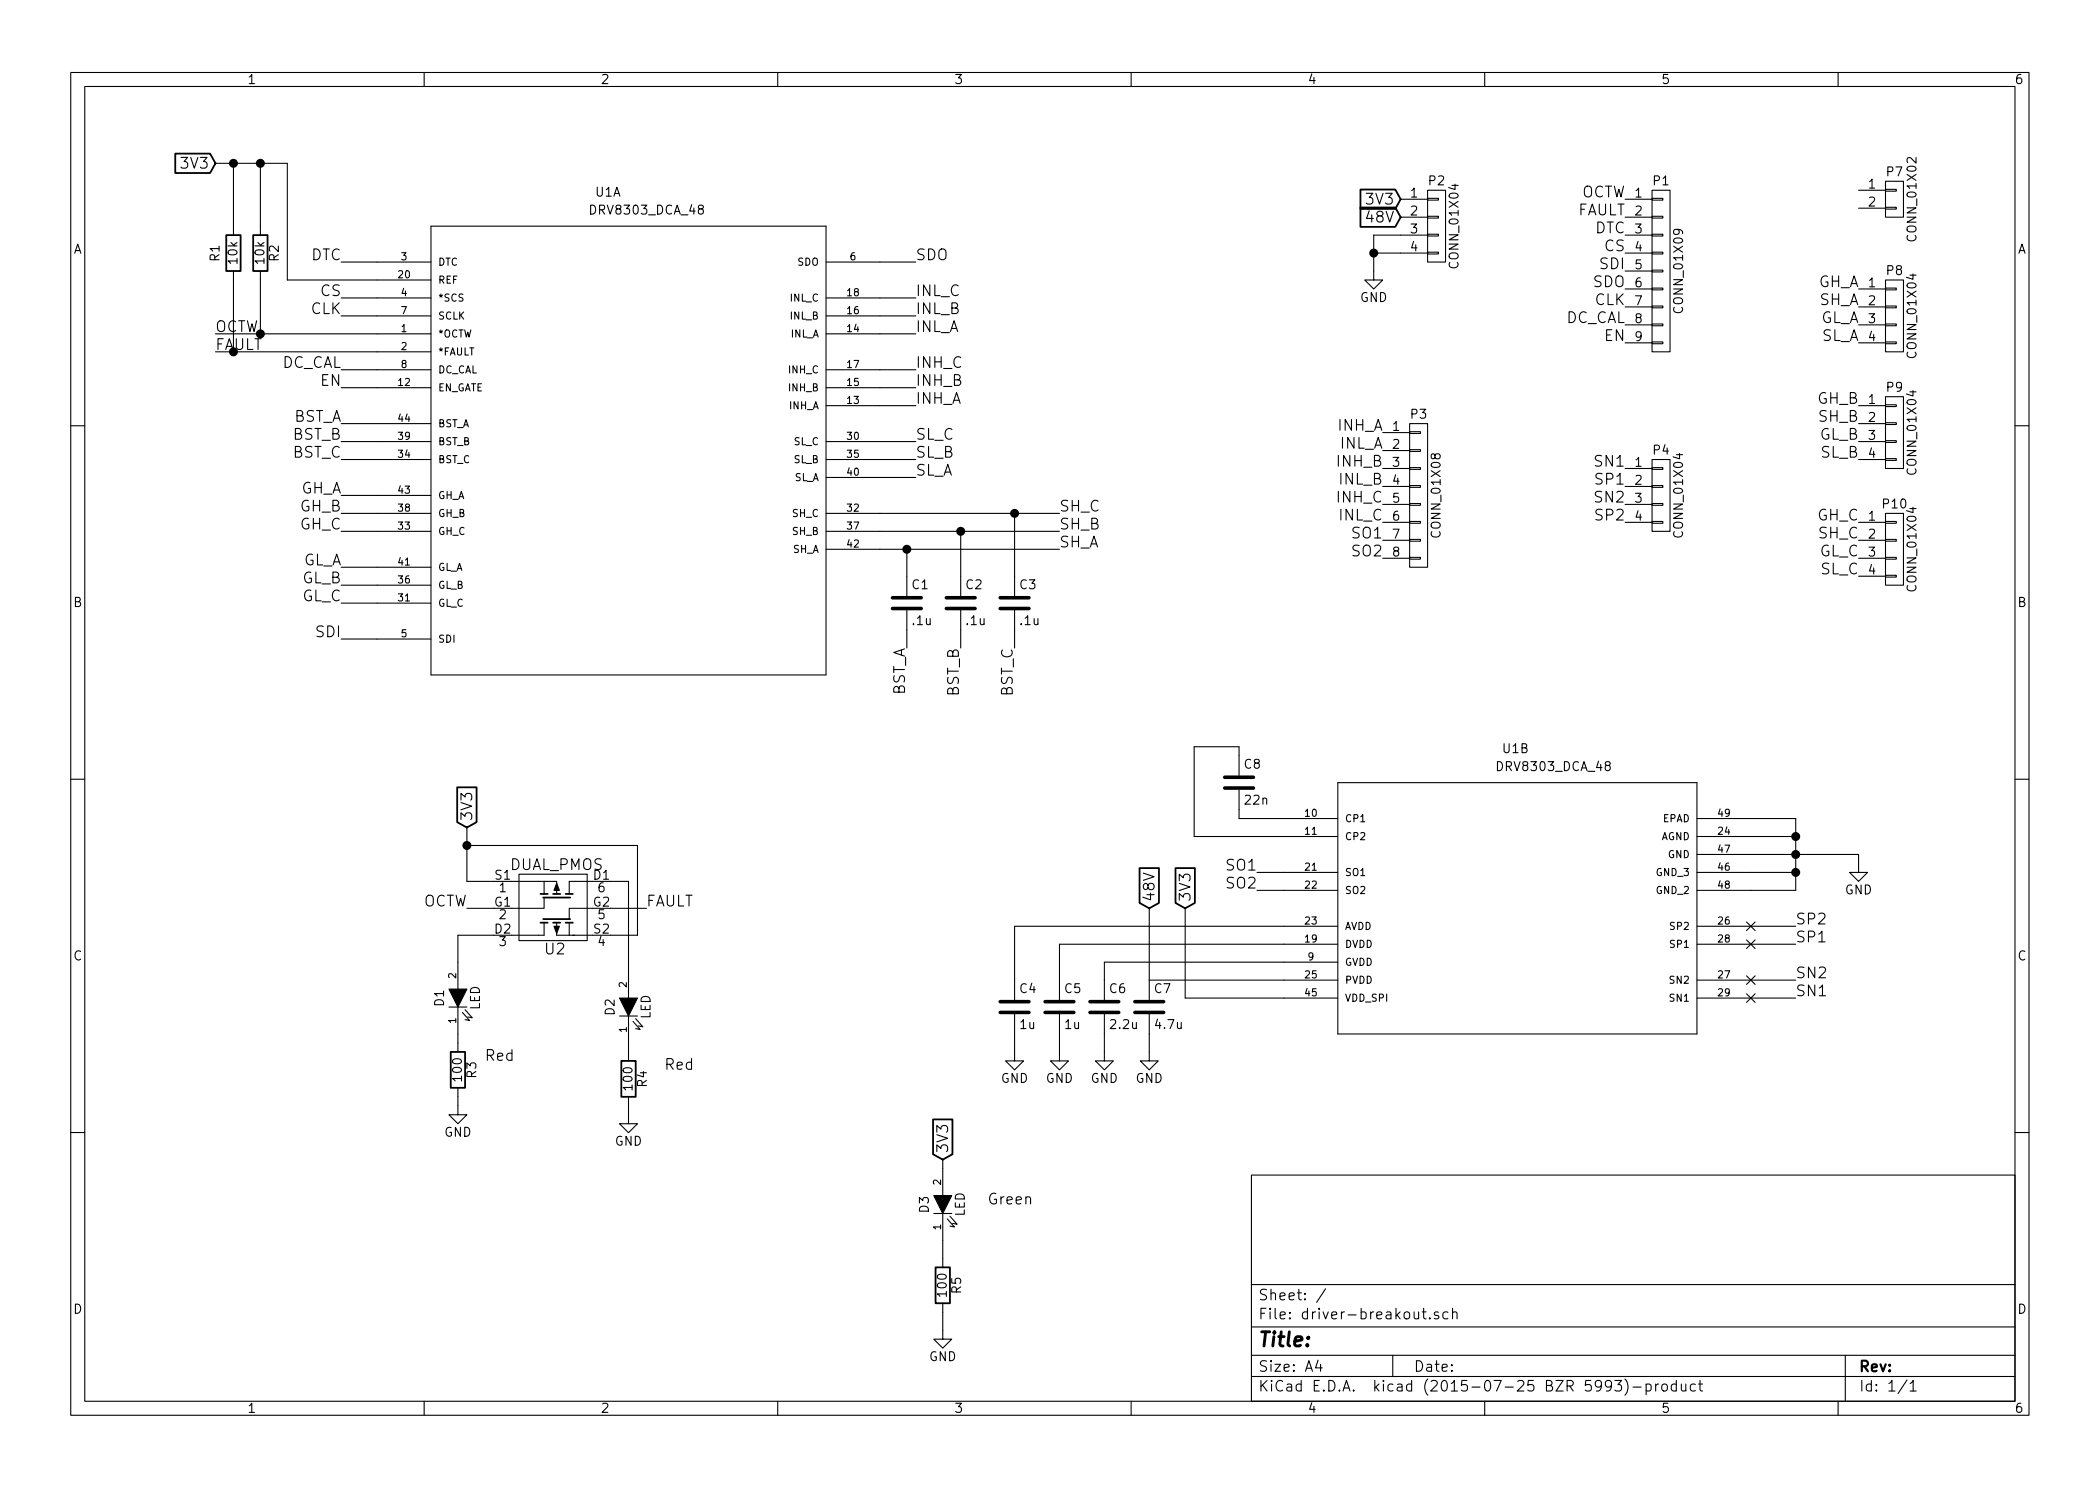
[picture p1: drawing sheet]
EESchema Schematic File Version 2
LIBS:dual-pmos
LIBS:power
LIBS:device
LIBS:transistors
LIBS:conn
LIBS:linear
LIBS:regul
LIBS:74xx
LIBS:cmos4000
LIBS:adc-dac
LIBS:memory
LIBS:xilinx
LIBS:microcontrollers
LIBS:dsp
LIBS:microchip
LIBS:analog_switches
LIBS:motorola
LIBS:texas
LIBS:intel
LIBS:audio
LIBS:interface
LIBS:digital-audio
LIBS:philips
LIBS:display
LIBS:cypress
LIBS:siliconi
LIBS:opto
LIBS:atmel
LIBS:contrib
LIBS:valves
LIBS:drv8303
LIBS:driver-breakout-cache
EELAYER 25 0
EELAYER END
$Descr A4 11693 8268
encoding utf-8
Sheet 1 1
Title ""
Date ""
Rev ""
Comp ""
Comment1 ""
Comment2 ""
Comment3 ""
Comment4 ""
$EndDescr
$Comp
L DRV8303_DCA_48 U1
U 1 1
P 2100 1450
F 0 "U1" H 3314 1809 50  0000 L BNN
F 1 "DRV8303_DCA_48" H 3277 1709 50  0000 L BNN
F 2 "drv8303:drv8303-DCA48_4P42X3P48" H 2130 1600 20  0001 C CNN
F 3 "" H 2100 1450 60  0000 C CNN
	1    2100 1450
	1    0    0    -1  
$EndComp
$Comp
L R R1
U 1 1
P 1300 1400
F 0 "R1" V 1200 1400 50  0000 C CNN
F 1 "10k" V 1300 1400 50  0000 C CNN
F 2 "Resistors_SMD:R_0805" V 1230 1400 30  0001 C CNN
F 3 "" H 1300 1400 30  0000 C CNN
	1    1300 1400
	1    0    0    -1  
$EndComp
$Comp
L R R2
U 1 1
P 1450 1400
F 0 "R2" V 1530 1400 50  0000 C CNN
F 1 "10k" V 1450 1400 50  0000 C CNN
F 2 "Resistors_SMD:R_0805" V 1380 1400 30  0001 C CNN
F 3 "" H 1450 1400 30  0000 C CNN
	1    1450 1400
	1    0    0    -1  
$EndComp
Text GLabel 1200 900  0    60   Input ~ 0
3V3
Text Label 1900 2450 2    60   ~ 0
BST_B
Text Label 1900 2550 2    60   ~ 0
BST_C
$Comp
L C C1
U 1 1
P 5050 3350
F 0 "C1" H 5075 3450 50  0000 L CNN
F 1 ".1u" H 5075 3250 50  0000 L CNN
F 2 "Capacitors_SMD:C_0603" H 5088 3200 30  0001 C CNN
F 3 "" H 5050 3350 60  0000 C CNN
	1    5050 3350
	1    0    0    -1  
$EndComp
$Comp
L C C2
U 1 1
P 5350 3350
F 0 "C2" H 5375 3450 50  0000 L CNN
F 1 ".1u" H 5375 3250 50  0000 L CNN
F 2 "Capacitors_SMD:C_0603" H 5388 3200 30  0001 C CNN
F 3 "" H 5350 3350 60  0000 C CNN
	1    5350 3350
	1    0    0    -1  
$EndComp
$Comp
L C C3
U 1 1
P 5650 3350
F 0 "C3" H 5675 3450 50  0000 L CNN
F 1 ".1u" H 5675 3250 50  0000 L CNN
F 2 "Capacitors_SMD:C_0603" H 5688 3200 30  0001 C CNN
F 3 "" H 5650 3350 60  0000 C CNN
	1    5650 3350
	1    0    0    -1  
$EndComp
Text Label 5650 3600 3    60   ~ 0
BST_C
Text Label 5350 3600 3    60   ~ 0
BST_B
Text Label 5050 3600 3    60   ~ 0
BST_A
$Comp
L DRV8303_DCA_48 U1
U 2 1
P 7150 4550
F 0 "U1" H 8364 4909 50  0000 L BNN
F 1 "DRV8303_DCA_48" H 8327 4809 50  0000 L BNN
F 2 "drv8303:drv8303-DCA48_4P42X3P48" H 7180 4700 20  0001 C CNN
F 3 "" H 7150 4550 60  0000 C CNN
	2    7150 4550
	1    0    0    -1  
$EndComp
$Comp
L C C8
U 1 1
P 6900 4350
F 0 "C8" H 6925 4450 50  0000 L CNN
F 1 "22n" H 6925 4250 50  0000 L CNN
F 2 "Capacitors_SMD:C_0603" H 6938 4200 30  0001 C CNN
F 3 "" H 6900 4350 60  0000 C CNN
	1    6900 4350
	1    0    0    -1  
$EndComp
Text Label 1900 1450 2    60   ~ 0
DTC
$Comp
L GND #PWR01
U 1 1
P 10350 4800
F 0 "#PWR01" H 10350 4550 50  0001 C CNN
F 1 "GND" H 10350 4650 50  0000 C CNN
F 2 "" H 10350 4800 60  0000 C CNN
F 3 "" H 10350 4800 60  0000 C CNN
	1    10350 4800
	1    0    0    -1  
$EndComp
$Comp
L C C6
U 1 1
P 6150 5600
F 0 "C6" H 6175 5700 50  0000 L CNN
F 1 "2.2u" H 6175 5500 50  0000 L CNN
F 2 "Capacitors_SMD:C_0603" H 6188 5450 30  0001 C CNN
F 3 "" H 6150 5600 60  0000 C CNN
	1    6150 5600
	1    0    0    -1  
$EndComp
$Comp
L C C5
U 1 1
P 5900 5600
F 0 "C5" H 5925 5700 50  0000 L CNN
F 1 "1u" H 5925 5500 50  0000 L CNN
F 2 "Capacitors_SMD:C_0603" H 5938 5450 30  0001 C CNN
F 3 "" H 5900 5600 60  0000 C CNN
	1    5900 5600
	1    0    0    -1  
$EndComp
$Comp
L C C4
U 1 1
P 5650 5600
F 0 "C4" H 5675 5700 50  0000 L CNN
F 1 "1u" H 5675 5500 50  0000 L CNN
F 2 "Capacitors_SMD:C_0603" H 5688 5450 30  0001 C CNN
F 3 "" H 5650 5600 60  0000 C CNN
	1    5650 5600
	1    0    0    -1  
$EndComp
$Comp
L GND #PWR02
U 1 1
P 6150 5850
F 0 "#PWR02" H 6150 5600 50  0001 C CNN
F 1 "GND" H 6150 5700 50  0000 C CNN
F 2 "" H 6150 5850 60  0000 C CNN
F 3 "" H 6150 5850 60  0000 C CNN
	1    6150 5850
	1    0    0    -1  
$EndComp
$Comp
L GND #PWR03
U 1 1
P 5900 5850
F 0 "#PWR03" H 5900 5600 50  0001 C CNN
F 1 "GND" H 5900 5700 50  0000 C CNN
F 2 "" H 5900 5850 60  0000 C CNN
F 3 "" H 5900 5850 60  0000 C CNN
	1    5900 5850
	1    0    0    -1  
$EndComp
$Comp
L GND #PWR04
U 1 1
P 5650 5850
F 0 "#PWR04" H 5650 5600 50  0001 C CNN
F 1 "GND" H 5650 5700 50  0000 C CNN
F 2 "" H 5650 5850 60  0000 C CNN
F 3 "" H 5650 5850 60  0000 C CNN
	1    5650 5850
	1    0    0    -1  
$EndComp
$Comp
L C C7
U 1 1
P 6400 5600
F 0 "C7" H 6425 5700 50  0000 L CNN
F 1 "4.7u" H 6425 5500 50  0000 L CNN
F 2 "Capacitors_SMD:C_0603" H 6438 5450 30  0001 C CNN
F 3 "" H 6400 5600 60  0000 C CNN
	1    6400 5600
	1    0    0    -1  
$EndComp
Text GLabel 6400 5050 1    60   Input ~ 0
48V
Text GLabel 6600 5050 1    60   Input ~ 0
3V3
$Comp
L GND #PWR05
U 1 1
P 6400 5850
F 0 "#PWR05" H 6400 5600 50  0001 C CNN
F 1 "GND" H 6400 5700 50  0000 C CNN
F 2 "" H 6400 5850 60  0000 C CNN
F 3 "" H 6400 5850 60  0000 C CNN
	1    6400 5850
	1    0    0    -1  
$EndComp
$Comp
L CONN_01X09 P1
U 1 1
P 9250 1500
F 0 "P1" H 9250 2000 50  0000 C CNN
F 1 "CONN_01X09" V 9350 1500 50  0000 C CNN
F 2 "Pin_Headers:Pin_Header_Straight_1x09" H 9250 1500 60  0001 C CNN
F 3 "" H 9250 1500 60  0000 C CNN
	1    9250 1500
	1    0    0    -1  
$EndComp
Text Label 1900 1650 2    60   ~ 0
CS
Text Label 1900 1750 2    60   ~ 0
CLK
Text Label 1900 2050 2    60   ~ 0
DC_CAL
Text Label 1900 2150 2    60   ~ 0
EN
Text Label 1900 2350 2    60   ~ 0
BST_A
Text Label 1900 2750 2    60   ~ 0
GH_A
Text Label 1900 2850 2    60   ~ 0
GH_B
Text Label 1900 2950 2    60   ~ 0
GH_C
Text Label 1900 3150 2    60   ~ 0
GL_A
Text Label 1900 3250 2    60   ~ 0
GL_B
Text Label 1900 3350 2    60   ~ 0
GL_C
Text Label 1900 3550 2    60   ~ 0
SDI
Text Label 5100 1450 0    60   ~ 0
SDO
Text Label 5100 1650 0    60   ~ 0
INL_C
Text Label 5100 1750 0    60   ~ 0
INL_B
Text Label 5100 1850 0    60   ~ 0
INL_A
Text Label 5100 2050 0    60   ~ 0
INH_C
Text Label 5100 2150 0    60   ~ 0
INH_B
Text Label 5100 2250 0    60   ~ 0
INH_A
Text Label 5100 2450 0    60   ~ 0
SL_C
Text Label 5100 2550 0    60   ~ 0
SL_B
Text Label 5100 2650 0    60   ~ 0
SL_A
Text Label 5900 2850 0    60   ~ 0
SH_C
Text Label 5900 2950 0    60   ~ 0
SH_B
Text Label 5900 3050 0    60   ~ 0
SH_A
Text Label 1200 1850 0    60   ~ 0
OCTW
Text Label 1200 1950 0    60   ~ 0
FAULT
Text Label 7000 4850 2    60   ~ 0
SO1
Text Label 7000 4950 2    60   ~ 0
SO2
Text Label 10000 5150 0    60   ~ 0
SP2
Text Label 10000 5250 0    60   ~ 0
SP1
Text Label 10000 5450 0    60   ~ 0
SN2
Text Label 10000 5550 0    60   ~ 0
SN1
Text Label 9050 1100 2    60   ~ 0
OCTW
Text Label 9050 1200 2    60   ~ 0
FAULT
Text Label 9050 1400 2    60   ~ 0
CS
Text Label 9050 1500 2    60   ~ 0
SDI
Text Label 9050 1600 2    60   ~ 0
SDO
Text Label 9050 1700 2    60   ~ 0
CLK
Text Label 9050 1800 2    60   ~ 0
DC_CAL
Text Label 9050 1900 2    60   ~ 0
EN
Text Label 7700 2400 2    60   ~ 0
INH_A
Text Label 7700 2500 2    60   ~ 0
INL_A
Text Label 7700 2600 2    60   ~ 0
INH_B
Text Label 7700 2700 2    60   ~ 0
INL_B
Text Label 7700 2800 2    60   ~ 0
INH_C
Text Label 7700 2900 2    60   ~ 0
INL_C
Text Label 7700 3000 2    60   ~ 0
SO1
Text Label 7700 3100 2    60   ~ 0
SO2
Text Label 10350 1600 2    60   ~ 0
GH_A
Text Label 10350 1700 2    60   ~ 0
SH_A
Text Label 10350 1800 2    60   ~ 0
GL_A
Text Label 10350 1900 2    60   ~ 0
SL_A
Text Label 10350 2250 2    60   ~ 0
GH_B
Text Label 10350 2350 2    60   ~ 0
SH_B
Text Label 10350 2450 2    60   ~ 0
GL_B
Text Label 10350 2550 2    60   ~ 0
SL_B
Text Label 10350 2900 2    60   ~ 0
GH_C
Text Label 10350 3000 2    60   ~ 0
SH_C
Text Label 10350 3100 2    60   ~ 0
GL_C
Text Label 10350 3200 2    60   ~ 0
SL_C
NoConn ~ 9750 5150
NoConn ~ 9750 5250
NoConn ~ 9750 5450
NoConn ~ 9750 5550
Text Label 9050 1300 2    60   ~ 0
DTC
$Comp
L CONN_01X04 P8
U 1 1
P 10550 1750
F 0 "P8" H 10550 2000 50  0000 C CNN
F 1 "CONN_01X04" V 10650 1750 50  0000 C CNN
F 2 "Pin_Headers:Pin_Header_Straight_1x04" H 10550 1750 60  0001 C CNN
F 3 "" H 10550 1750 60  0000 C CNN
	1    10550 1750
	1    0    0    -1  
$EndComp
$Comp
L CONN_01X04 P9
U 1 1
P 10550 2400
F 0 "P9" H 10550 2650 50  0000 C CNN
F 1 "CONN_01X04" V 10650 2400 50  0000 C CNN
F 2 "Pin_Headers:Pin_Header_Straight_1x04" H 10550 2400 60  0001 C CNN
F 3 "" H 10550 2400 60  0000 C CNN
	1    10550 2400
	1    0    0    -1  
$EndComp
$Comp
L CONN_01X04 P10
U 1 1
P 10550 3050
F 0 "P10" H 10550 3300 50  0000 C CNN
F 1 "CONN_01X04" V 10650 3050 50  0000 C CNN
F 2 "Pin_Headers:Pin_Header_Straight_1x04" H 10550 3050 60  0001 C CNN
F 3 "" H 10550 3050 60  0000 C CNN
	1    10550 3050
	1    0    0    -1  
$EndComp
$Comp
L CONN_01X04 P2
U 1 1
P 8000 1250
F 0 "P2" H 8000 1500 50  0000 C CNN
F 1 "CONN_01X04" V 8100 1250 50  0000 C CNN
F 2 "Pin_Headers:Pin_Header_Straight_1x04" H 8000 1250 60  0001 C CNN
F 3 "" H 8000 1250 60  0000 C CNN
	1    8000 1250
	1    0    0    -1  
$EndComp
$Comp
L CONN_01X02 P7
U 1 1
P 10550 1100
F 0 "P7" H 10550 1250 50  0000 C CNN
F 1 "CONN_01X02" V 10650 1100 50  0000 C CNN
F 2 "Pin_Headers:Pin_Header_Straight_1x02" H 10550 1100 60  0001 C CNN
F 3 "" H 10550 1100 60  0000 C CNN
	1    10550 1100
	1    0    0    -1  
$EndComp
Text Label 9050 2600 2    60   ~ 0
SN1
Text Label 9050 2700 2    60   ~ 0
SP1
Text Label 9050 2800 2    60   ~ 0
SN2
Text Label 9050 2900 2    60   ~ 0
SP2
Text GLabel 7800 1100 0    60   Input ~ 0
3V3
Text GLabel 7800 1200 0    60   Input ~ 0
48V
$Comp
L GND #PWR06
U 1 1
P 7650 1500
F 0 "#PWR06" H 7650 1250 50  0001 C CNN
F 1 "GND" H 7650 1350 50  0000 C CNN
F 2 "" H 7650 1500 60  0000 C CNN
F 3 "" H 7650 1500 60  0000 C CNN
	1    7650 1500
	1    0    0    -1  
$EndComp
$Comp
L LED D2
U 1 1
P 3500 5600
F 0 "D2" H 3500 5700 50  0000 C CNN
F 1 "LED" H 3500 5500 50  0000 C CNN
F 2 "LEDs:LED-0805" H 3500 5600 60  0001 C CNN
F 3 "" H 3500 5600 60  0000 C CNN
	1    3500 5600
	0    -1   -1   0   
$EndComp
$Comp
L R R4
U 1 1
P 3500 6000
F 0 "R4" V 3580 6000 50  0000 C CNN
F 1 "100" V 3500 6000 50  0000 C CNN
F 2 "Resistors_SMD:R_0805" V 3430 6000 30  0001 C CNN
F 3 "" H 3500 6000 30  0000 C CNN
	1    3500 6000
	1    0    0    -1  
$EndComp
$Comp
L GND #PWR07
U 1 1
P 3500 6200
F 0 "#PWR07" H 3500 5950 50  0001 C CNN
F 1 "GND" H 3500 6050 50  0000 C CNN
F 2 "" H 3500 6200 60  0000 C CNN
F 3 "" H 3500 6200 60  0000 C CNN
	1    3500 6200
	1    0    0    -1  
$EndComp
$Comp
L LED D1
U 1 1
P 2550 5550
F 0 "D1" H 2550 5650 50  0000 C CNN
F 1 "LED" H 2550 5450 50  0000 C CNN
F 2 "LEDs:LED-0805" H 2550 5550 60  0001 C CNN
F 3 "" H 2550 5550 60  0000 C CNN
	1    2550 5550
	0    -1   -1   0   
$EndComp
$Comp
L R R3
U 1 1
P 2550 5950
F 0 "R3" V 2630 5950 50  0000 C CNN
F 1 "100" V 2550 5950 50  0000 C CNN
F 2 "Resistors_SMD:R_0805" V 2480 5950 30  0001 C CNN
F 3 "" H 2550 5950 30  0000 C CNN
	1    2550 5950
	1    0    0    -1  
$EndComp
$Comp
L GND #PWR08
U 1 1
P 2550 6150
F 0 "#PWR08" H 2550 5900 50  0001 C CNN
F 1 "GND" H 2550 6000 50  0000 C CNN
F 2 "" H 2550 6150 60  0000 C CNN
F 3 "" H 2550 6150 60  0000 C CNN
	1    2550 6150
	1    0    0    -1  
$EndComp
Text Label 2600 5050 2    60   ~ 0
OCTW
Text Label 3600 5050 0    60   ~ 0
FAULT
$Comp
L LED D3
U 1 1
P 5250 6700
F 0 "D3" H 5250 6800 50  0000 C CNN
F 1 "LED" H 5250 6600 50  0000 C CNN
F 2 "LEDs:LED-0805" H 5250 6700 60  0001 C CNN
F 3 "" H 5250 6700 60  0000 C CNN
	1    5250 6700
	0    -1   -1   0   
$EndComp
$Comp
L R R5
U 1 1
P 5250 7150
F 0 "R5" V 5330 7150 50  0000 C CNN
F 1 "100" V 5250 7150 50  0000 C CNN
F 2 "Resistors_SMD:R_0805" V 5180 7150 30  0001 C CNN
F 3 "" H 5250 7150 30  0000 C CNN
	1    5250 7150
	1    0    0    -1  
$EndComp
$Comp
L GND #PWR09
U 1 1
P 5250 7400
F 0 "#PWR09" H 5250 7150 50  0001 C CNN
F 1 "GND" H 5250 7250 50  0000 C CNN
F 2 "" H 5250 7400 60  0000 C CNN
F 3 "" H 5250 7400 60  0000 C CNN
	1    5250 7400
	1    0    0    -1  
$EndComp
Text GLabel 5250 6450 1    60   Input ~ 0
3V3
Text Notes 5500 6700 0    60   ~ 0
Green
Text Notes 3700 5950 0    60   ~ 0
Red
Text Notes 2700 5900 0    60   ~ 0
Red
$Comp
L DUAL_PMOS U2
U 1 1
P 3100 4750
F 0 "U2" H 3090 4220 60  0000 C CNN
F 1 "DUAL_PMOS" H 3100 4690 60  0000 C CNN
F 2 "Housings_SOT-23_SOT-143_TSOT-6:SC-70-6" V 3100 4500 60  0001 C CNN
F 3 "" V 3100 4500 60  0000 C CNN
	1    3100 4750
	1    0    0    -1  
$EndComp
Text GLabel 2600 4600 1    60   Input ~ 0
3V3
Wire Wire Line
	2100 1650 1900 1650
Wire Wire Line
	2100 1750 1900 1750
Wire Wire Line
	1200 1850 2100 1850
Wire Wire Line
	1200 1950 2100 1950
Connection ~ 1300 1950
Connection ~ 1450 1850
Wire Wire Line
	2100 1550 1600 1550
Wire Wire Line
	1600 1550 1600 900 
Wire Wire Line
	1300 1550 1300 1950
Wire Wire Line
	1300 1250 1300 900 
Wire Wire Line
	1450 1850 1450 1550
Wire Wire Line
	1450 1250 1450 900 
Wire Wire Line
	1600 900  1200 900 
Connection ~ 1450 900 
Connection ~ 1300 900 
Wire Wire Line
	2100 2050 1900 2050
Wire Wire Line
	2100 2150 1900 2150
Wire Wire Line
	2100 2350 1900 2350
Wire Wire Line
	2100 2450 1900 2450
Wire Wire Line
	2100 2550 1900 2550
Wire Wire Line
	4900 3050 5900 3050
Wire Wire Line
	5050 3050 5050 3200
Wire Wire Line
	4900 2950 5900 2950
Wire Wire Line
	5350 2950 5350 3200
Wire Wire Line
	4900 2850 5900 2850
Wire Wire Line
	5650 2850 5650 3200
Wire Wire Line
	5050 3500 5050 3600
Wire Wire Line
	5350 3500 5350 3600
Wire Wire Line
	5650 3500 5650 3600
Connection ~ 5050 3050
Connection ~ 5350 2950
Connection ~ 5650 2850
Wire Wire Line
	4900 2650 5100 2650
Wire Wire Line
	4900 2550 5100 2550
Wire Wire Line
	4900 2450 5100 2450
Wire Wire Line
	4900 2250 5100 2250
Wire Wire Line
	4900 2150 5100 2150
Wire Wire Line
	4900 2050 5100 2050
Wire Wire Line
	4900 1850 5100 1850
Wire Wire Line
	4900 1750 5100 1750
Wire Wire Line
	4900 1650 5100 1650
Wire Wire Line
	4900 1450 5100 1450
Wire Wire Line
	2100 2750 1900 2750
Wire Wire Line
	2100 2850 1900 2850
Wire Wire Line
	2100 2950 1900 2950
Wire Wire Line
	2100 3150 1900 3150
Wire Wire Line
	2100 3250 1900 3250
Wire Wire Line
	2100 3350 1900 3350
Wire Wire Line
	2100 3550 1900 3550
Wire Wire Line
	2100 1450 1900 1450
Wire Wire Line
	9750 4550 10000 4550
Wire Wire Line
	10000 4550 10000 4950
Wire Wire Line
	10000 4950 9750 4950
Wire Wire Line
	9750 4850 10000 4850
Connection ~ 10000 4850
Wire Wire Line
	9750 4750 10350 4750
Connection ~ 10000 4750
Wire Wire Line
	9750 4650 10000 4650
Connection ~ 10000 4650
Wire Wire Line
	10350 4750 10350 4800
Wire Wire Line
	6150 5350 7150 5350
Wire Wire Line
	6150 5350 6150 5450
Wire Wire Line
	5900 5250 7150 5250
Wire Wire Line
	5900 5250 5900 5450
Wire Wire Line
	5650 5150 7150 5150
Wire Wire Line
	5650 5150 5650 5450
Wire Wire Line
	5650 5750 5650 5850
Wire Wire Line
	5900 5750 5900 5850
Wire Wire Line
	6150 5750 6150 5850
Wire Wire Line
	6400 5450 7150 5450
Wire Wire Line
	6400 5750 6400 5850
Wire Wire Line
	6400 5450 6400 5050
Wire Wire Line
	6600 5550 7150 5550
Wire Wire Line
	6600 5550 6600 5050
Wire Wire Line
	7150 4650 6650 4650
Wire Wire Line
	6650 4650 6650 4150
Wire Wire Line
	6650 4150 6900 4150
Wire Wire Line
	6900 4150 6900 4200
Wire Wire Line
	6900 4500 6900 4550
Wire Wire Line
	6900 4550 7150 4550
Wire Wire Line
	7150 4850 7000 4850
Wire Wire Line
	7150 4950 7000 4950
Wire Wire Line
	10000 5150 9750 5150
Wire Wire Line
	9750 5250 10000 5250
Wire Wire Line
	9750 5450 10000 5450
Wire Wire Line
	9750 5550 10000 5550
Wire Wire Line
	7800 1300 7650 1300
Wire Wire Line
	7650 1300 7650 1500
Wire Wire Line
	7800 1400 7650 1400
Connection ~ 7650 1400
Wire Wire Line
	3500 4900 3500 5400
Wire Wire Line
	3500 5800 3500 5850
Wire Wire Line
	3500 6150 3500 6200
Wire Wire Line
	2550 5750 2550 5800
Wire Wire Line
	2550 6100 2550 6150
Wire Wire Line
	5250 6900 5250 7000
Wire Wire Line
	5250 7300 5250 7400
Wire Wire Line
	5250 6500 5250 6450
Wire Wire Line
	3400 5200 3550 5200
Wire Wire Line
	3550 5200 3550 4700
Wire Wire Line
	3550 4700 2600 4700
Wire Wire Line
	2600 4600 2600 4900
Wire Wire Line
	2600 4900 2750 4900
Connection ~ 2600 4700
Wire Wire Line
	2750 5050 2600 5050
Wire Wire Line
	3400 5050 3600 5050
Wire Wire Line
	3500 4900 3400 4900
Wire Wire Line
	2750 5200 2550 5200
Wire Wire Line
	2550 5200 2550 5350
$Comp
L CONN_01X08 P3
U 1 1
P 7900 2750
F 0 "P3" H 7900 3200 50  0000 C CNN
F 1 "CONN_01X08" V 8000 2750 50  0000 C CNN
F 2 "Pin_Headers:Pin_Header_Straight_1x08" H 7900 2750 60  0001 C CNN
F 3 "" H 7900 2750 60  0000 C CNN
	1    7900 2750
	1    0    0    -1  
$EndComp
$Comp
L CONN_01X04 P4
U 1 1
P 9250 2750
F 0 "P4" H 9250 3000 50  0000 C CNN
F 1 "CONN_01X04" V 9350 2750 50  0000 C CNN
F 2 "Pin_Headers:Pin_Header_Straight_1x04" H 9250 2750 60  0001 C CNN
F 3 "" H 9250 2750 60  0000 C CNN
	1    9250 2750
	1    0    0    -1  
$EndComp
$EndSCHEMATC
